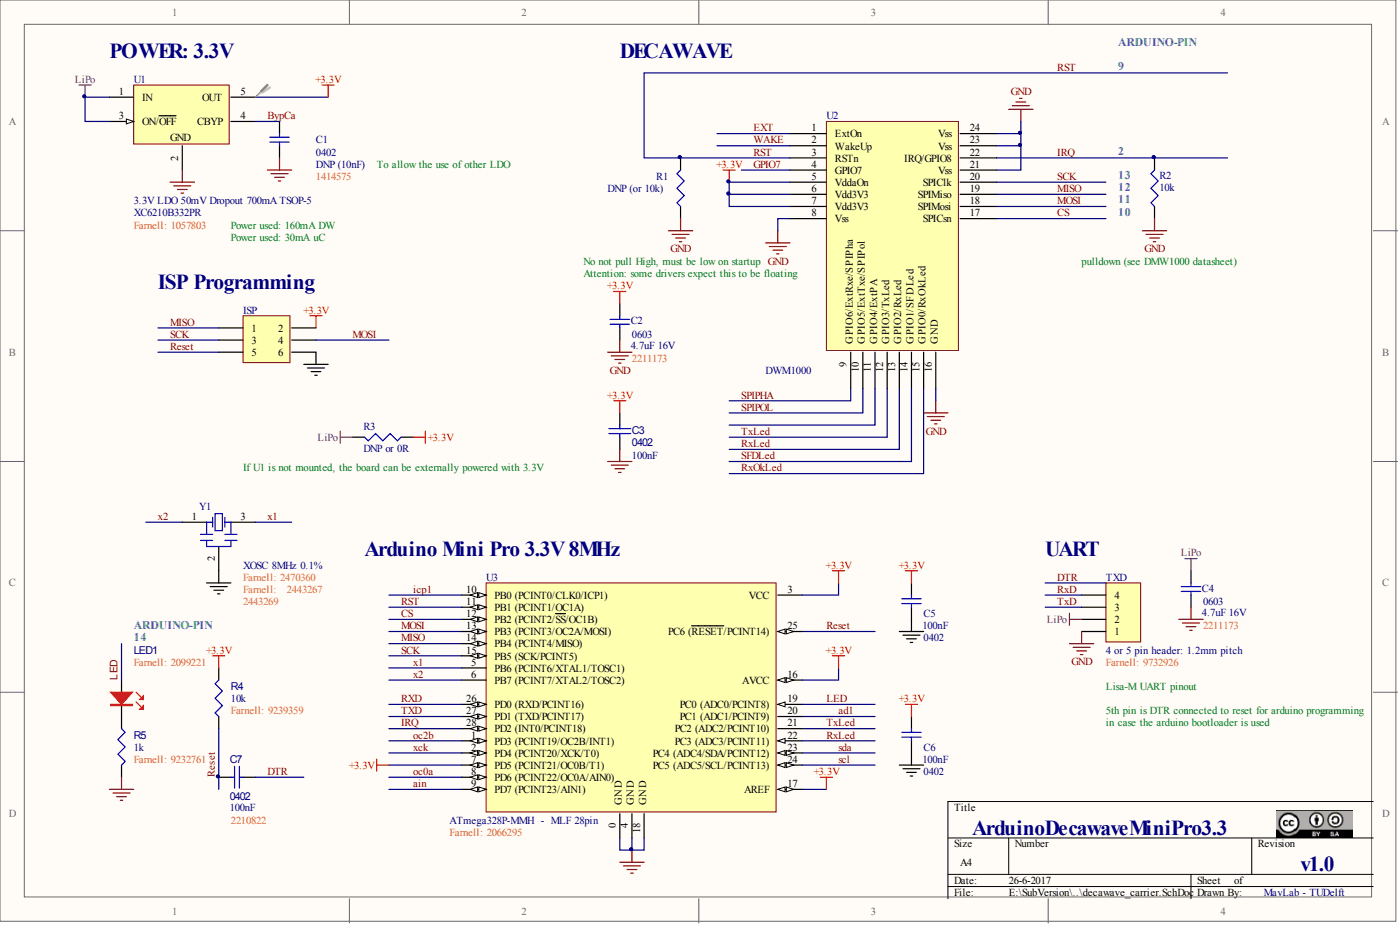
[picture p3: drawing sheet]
# Altium project decawave_carrier.PrjPcb
1 sheet, 19 parts. Net scope: global (net labels, ports and power ports of the same name join across sheets).
Board file: decawave_carrier.PcbDoc

## Sheet decawave_carrier.SchDoc
size A4

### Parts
C1  value DNP (10nF)  Farnell: 1414575  [V0402]  (hidden comment: 0402)  (no BOM)
C2  value 4.7uF 16V  Farnell: 2211173  [V0603]  (hidden comment: 0603)
C3  0402  value 100nF  [V0402]
C4  value 4.7uF 16V  Farnell: 2211173  [V0603]  (hidden comment: 0603)
C5  0402  value 100nF  [V0402]
C6  0402  value 100nF  [V0402]
C7  0402  value 100nF  farnell: 2210822  [V0402]
ISP  Programmer PCB Contacts  [ISP]  (value not drawn)  (no BOM)
LED1  Farnell: 2099221  [KP-1608SURC]  (hidden comment: KP-1608SURC)
R1  value DNP (or 10k)  [V0402RES]  (hidden comment: 0402)  (no BOM)
R2  10k  [V0402RES]
R3  value DNP  [V0402RES]  (hidden comment: 0402)  (no BOM)
R4  Farnell: 9239359  [V0402RES]  (hidden comment: 10k)
R5  Farnell: 9232761  [V0402RES]  (hidden comment: 1k)
TXD  4 or 5 pin header: 1.2mm pitch  Farnell: 9732926  [PICOBLADE_53047-0410]  (no BOM)
U1  3.3V LDO 50mV Dropout 700mA  value XC6210B332PR  Case: TSOP-5  Farnell: 1057803  [SOT-23-OT5_N]
U2  DWM1000  [DWM1000]
U3  ATmega328P-MMH  -  MLF 28pin  Farnell: 2066295  [28M1]
Y1  XOSC 8MHz 0.1%  Farnell: 2470360  [XOSC]

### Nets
+3.3V: C2.2 C3.1 C5.2 C6.2 ISP.2 R3.1 R4.2 U1.5(OUT) U2.5(VddaOn) U2.6(Vdd3V3) U2.7(Vdd3V3) U3.3(VCC) U3.7(PD5_(PCINT21/OC0B/T1)) U3.16(AVCC) U3.17(AREF)
GND: C1.1 C2.1 C3.2 C4.1 C5.1 C6.1 ISP.6 R1.1 R2.1 R5.2 TXD.1 U1.2(GND) U2.8(Vss) U2.16(GND) U2.21(Vss) U2.23(Vss) U2.24(Vss) U3.0(GND) U3.4(GND) U3.18(GND) Y1.2(GND)
LiPo: C4.2 R3.2 TXD.2 U1.1(IN) U1.3(ON/~{OFF})
ad1: U3.20(PC1_(ADC1/PCINT9))
ain: U3.9(PD7_(PCINT23/AIN1))
BypCa: C1.2 U1.4(CBYP)
CS: U2.17(SPICsn) U3.12(PB2_(PCINT2/~{SS}/OC1B))
DTR: C7.2
EXT: U2.1(ExtOn)
GPIO7: U2.4(GPIO7)
icp1: U3.10(PB0_(PCINT0/CLK0/ICP1))
IRQ: R2.2 U2.22(IRQ/GPIO8) U3.28(PD2_(INT0/PCINT18))
LED: LED1.1(A) U3.19(PC0_(ADC0/PCINT8))
MISO: ISP.1 U2.19(SPIMiso) U3.14(PB4_(PCINT4/MISO))
MOSI: ISP.4 U2.18(SPIMosi) U3.13(PB3_(PCINT3/OC2A/MOSI))
oc0a: U3.8(PD6_(PCINT22/OC0A/AIN0))
oc2b: U3.1(PD3_(PCINT19/OC2B/INT1))
Reset: C7.1 ISP.5 R4.1 U3.25(PC6_(~{RESET}/PCINT14))
RST: R1.2 U2.3(RSTn) U3.11(PB1_(PCINT1/OC1A))
RxD: TXD.4 U3.26(PD0_(RXD/PCINT16))
RxLed: U2.13(GPIO2/RxLed) U3.22(PC3_(ADC3/PCINT11))
RxOkLed: U2.15(GPIO0/RxOkLed)
SCK: ISP.3 U2.20(SPIClk) U3.15(PB5_(SCK/PCINT5))
scl: U3.24(PC5_(ADC5/SCL/PCINT13))
sda: U3.23(PC4_(ADC4/SDA/PCINT12))
SFDLed: U2.14(GPIO1/SFDLed)
SPIPHA: U2.9(GPIO6/ExtRxe/SPIPha)
SPIPOL: U2.10(GPIO5/ExtTxe/SPIPol)
TxD: TXD.3 U3.27(PD1_(TXD/PCINT17))
TxLed: U2.12(GPIO3/TxLed) U3.21(PC2_(ADC2/PCINT10))
WAKE: U2.2(WakeUp)
x1: U3.5(PB6_(PCINT6/XTAL1/TOSC1)) Y1.3(OSC2)
x2: U3.6(PB7_(PCINT7/XTAL2/TOSC2)) Y1.1(OSC1)
xck: U3.2(PD4_(PCINT20/XCK/T0))
NetLED1_2: LED1.2(K) R5.1

Not connected (* = marked no-connect by the designer): U2 11(GPIO4/ExtPA)

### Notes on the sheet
- (near U1) POWER: 3.3V
- DECAWAVE
- 9
- ARDUINO-PIN
- (near R2) 2
- (near R2) 13
- (near R2) 12
- (near R2) 11
- (near R2) 10
- Power used: 160mA DW
- Power used: 30mA uC
- (near U2) No not pull High, must be low on startup
- (near U2) Attention: some drivers expect this to be floating
- pulldown (see DMW1000 datasheet)
- (near ISP) ISP Programming
- (near U3) Arduino Mini Pro 3.3V 8MHz
- (near TXD) UART
- 14
- (near Y1) Farnell:   2443267
- 2443269
- Lisa-M UART pinout
- 5th pin is DTR connected to reset for arduino programming
- in case the arduino bootloader is used
- ArduinoDecawaveMiniPro3.3
- v1.0
- MavLab - TUDelft
